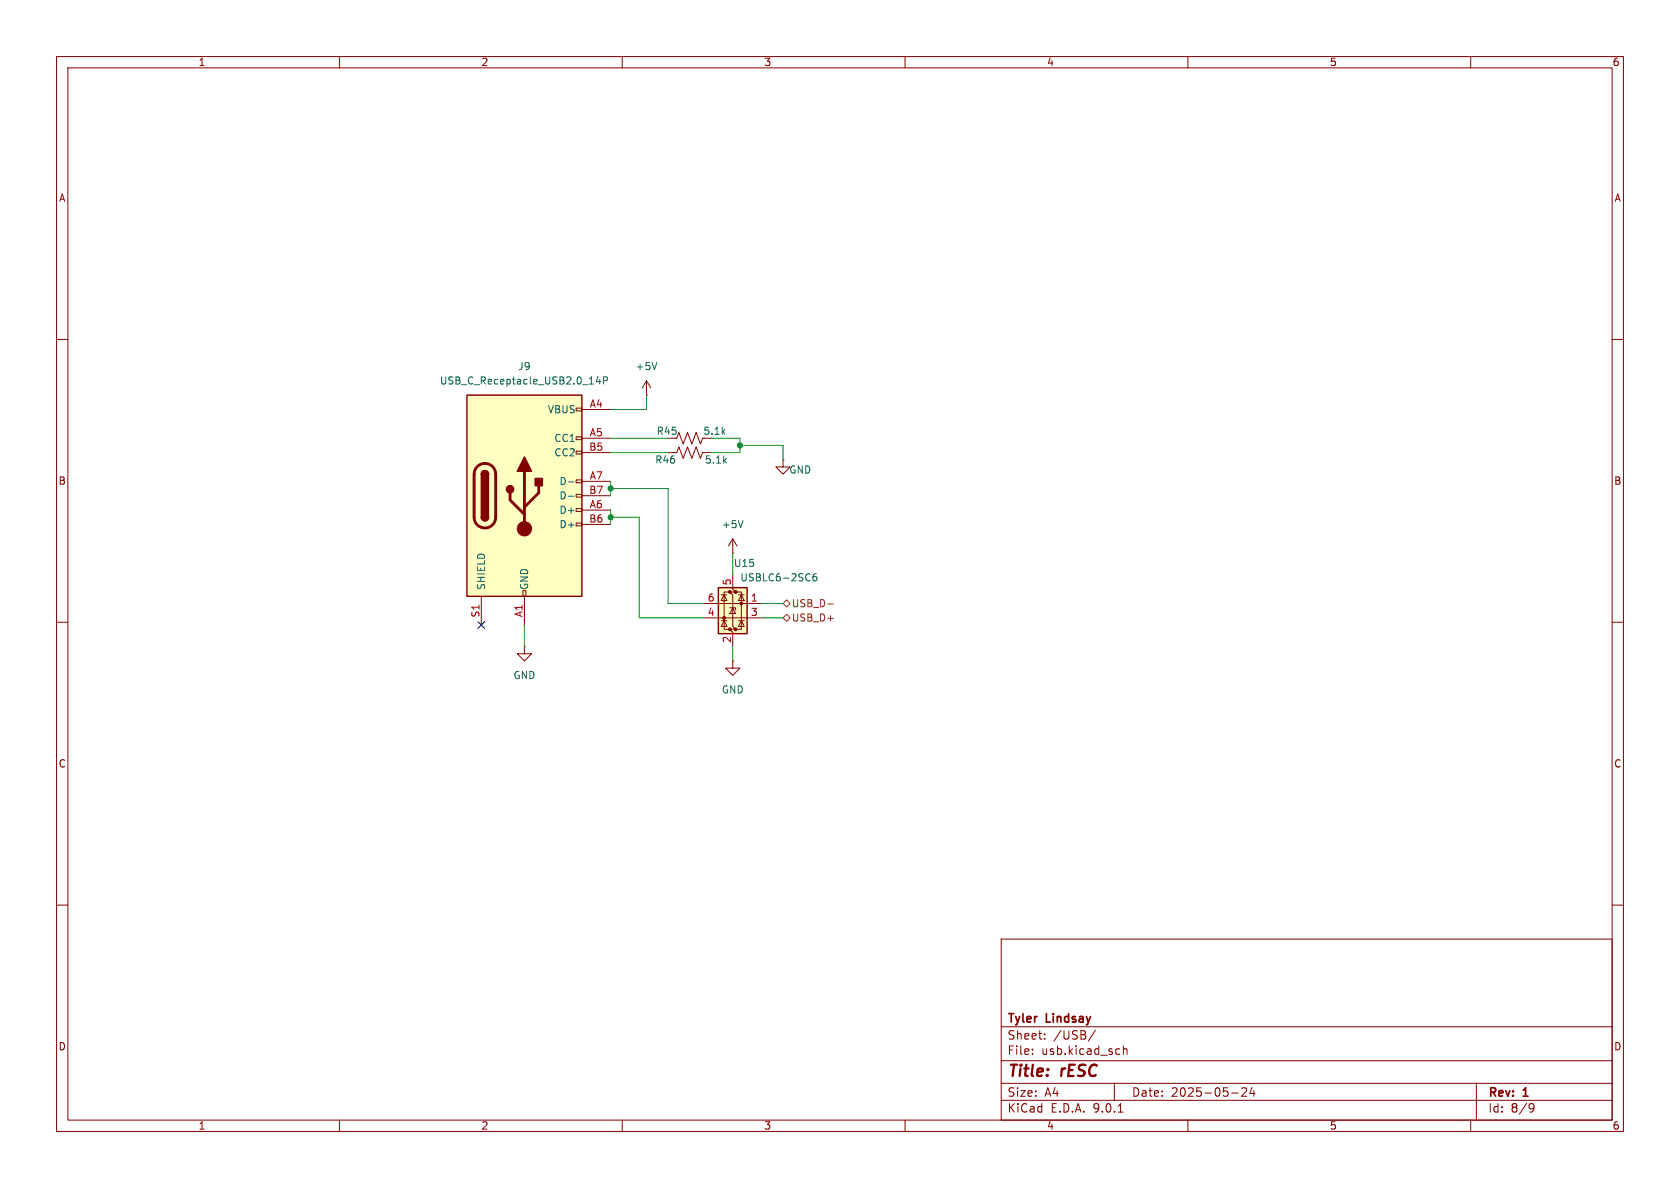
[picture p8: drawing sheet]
(kicad_sch
 (version 20250114)
 (generator "eeschema")
 (generator_version "9.0")
 (paper "A4")
 (title_block
  (title "rESC")
  (date "2025-05-24")
  (rev "1")
  (company "Tyler Lindsay"))
 (lib_symbols
  (symbol "Connector:USB_C_Receptacle_USB2.0_14P"
   (pin_names
    (offset 1.016)) (exclude_from_sim no) (in_bom yes) (on_board yes)
   (property "Reference" "J" (at 0 22.225 0) (effects (font (size 1.27 1.27))))
   (property "Value" "USB_C_Receptacle_USB2.0_14P" (at 0 19.685 0) (effects (font (size 1.27 1.27))))
   (property "Footprint" "" (at 3.81 0 0) (effects (font (size 1.27 1.27)) (hide yes)))
   (property "Datasheet" "https://www.usb.org/sites/default/files/documents/usb_type-c.zip" (at 3.81 0 0) (effects (font (size 1.27 1.27)) (hide yes)))
   (property "Description" "USB 2.0-only 14P Type-C Receptacle connector" (at 0 0 0) (effects (font (size 1.27 1.27)) (hide yes)))
   (symbol "USB_C_Receptacle_USB2.0_14P_0_0"
    (rectangle (start -0.254 -17.78) (end 0.254 -16.764) (stroke (width 0) (type default)) (fill (type none)))
    (rectangle (start 10.16 15.494) (end 9.144 14.986) (stroke (width 0) (type default)) (fill (type none)))
    (rectangle (start 10.16 10.414) (end 9.144 9.906) (stroke (width 0) (type default)) (fill (type none)))
    (rectangle (start 10.16 7.874) (end 9.144 7.366) (stroke (width 0) (type default)) (fill (type none)))
    (rectangle (start 10.16 2.794) (end 9.144 2.286) (stroke (width 0) (type default)) (fill (type none)))
    (rectangle (start 10.16 0.254) (end 9.144 -0.254) (stroke (width 0) (type default)) (fill (type none)))
    (rectangle (start 10.16 -2.286) (end 9.144 -2.794) (stroke (width 0) (type default)) (fill (type none)))
    (rectangle (start 10.16 -4.826) (end 9.144 -5.334) (stroke (width 0) (type default)) (fill (type none))))
   (symbol "USB_C_Receptacle_USB2.0_14P_0_1"
    (rectangle (start -10.16 17.78) (end 10.16 -17.78) (stroke (width 0.254) (type default)) (fill (type background)))
    (polyline (pts (xy -8.89 -3.81) (xy -8.89 3.81)) (stroke (width 0.508) (type default)) (fill (type none)))
    (rectangle (start -7.62 -3.81) (end -6.35 3.81) (stroke (width 0.254) (type default)) (fill (type outline)))
    (arc (start -7.62 3.81) (mid -6.985 4.4423) (end -6.35 3.81) (stroke (width 0.254) (type default)) (fill (type none)))
    (arc (start -7.62 3.81) (mid -6.985 4.4423) (end -6.35 3.81) (stroke (width 0.254) (type default)) (fill (type outline)))
    (arc (start -8.89 3.81) (mid -6.985 5.7067) (end -5.08 3.81) (stroke (width 0.508) (type default)) (fill (type none)))
    (arc (start -5.08 -3.81) (mid -6.985 -5.7067) (end -8.89 -3.81) (stroke (width 0.508) (type default)) (fill (type none)))
    (arc (start -6.35 -3.81) (mid -6.985 -4.4423) (end -7.62 -3.81) (stroke (width 0.254) (type default)) (fill (type none)))
    (arc (start -6.35 -3.81) (mid -6.985 -4.4423) (end -7.62 -3.81) (stroke (width 0.254) (type default)) (fill (type outline)))
    (polyline (pts (xy -5.08 3.81) (xy -5.08 -3.81)) (stroke (width 0.508) (type default)) (fill (type none)))
    (circle (center -2.54 1.143) (radius 0.635) (stroke (width 0.254) (type default)) (fill (type outline)))
    (polyline (pts (xy -1.27 4.318) (xy 0 6.858) (xy 1.27 4.318) (xy -1.27 4.318)) (stroke (width 0.254) (type default)) (fill (type outline)))
    (polyline (pts (xy 0 -2.032) (xy 2.54 0.508) (xy 2.54 1.778)) (stroke (width 0.508) (type default)) (fill (type none)))
    (polyline (pts (xy 0 -3.302) (xy -2.54 -0.762) (xy -2.54 0.508)) (stroke (width 0.508) (type default)) (fill (type none)))
    (polyline (pts (xy 0 -5.842) (xy 0 4.318)) (stroke (width 0.508) (type default)) (fill (type none)))
    (circle (center 0 -5.842) (radius 1.27) (stroke (width 0) (type default)) (fill (type outline)))
    (rectangle (start 1.905 1.778) (end 3.175 3.048) (stroke (width 0.254) (type default)) (fill (type outline))))
   (symbol "USB_C_Receptacle_USB2.0_14P_1_1"
    (pin passive line (at -7.62 -22.86 90) (length 5.08) (name "SHIELD" (effects (font (size 1.27 1.27)))) (number "S1" (effects (font (size 1.27 1.27)))))
    (pin passive line (at 0 -22.86 90) (length 5.08) (name "GND" (effects (font (size 1.27 1.27)))) (number "A1" (effects (font (size 1.27 1.27)))))
    (pin passive line (at 0 -22.86 90) (length 5.08) (hide yes) (name "GND" (effects (font (size 1.27 1.27)))) (number "A12" (effects (font (size 1.27 1.27)))))
    (pin passive line (at 0 -22.86 90) (length 5.08) (hide yes) (name "GND" (effects (font (size 1.27 1.27)))) (number "B1" (effects (font (size 1.27 1.27)))))
    (pin passive line (at 0 -22.86 90) (length 5.08) (hide yes) (name "GND" (effects (font (size 1.27 1.27)))) (number "B12" (effects (font (size 1.27 1.27)))))
    (pin passive line (at 15.24 15.24 180) (length 5.08) (name "VBUS" (effects (font (size 1.27 1.27)))) (number "A4" (effects (font (size 1.27 1.27)))))
    (pin passive line (at 15.24 15.24 180) (length 5.08) (hide yes) (name "VBUS" (effects (font (size 1.27 1.27)))) (number "A9" (effects (font (size 1.27 1.27)))))
    (pin passive line (at 15.24 15.24 180) (length 5.08) (hide yes) (name "VBUS" (effects (font (size 1.27 1.27)))) (number "B4" (effects (font (size 1.27 1.27)))))
    (pin passive line (at 15.24 15.24 180) (length 5.08) (hide yes) (name "VBUS" (effects (font (size 1.27 1.27)))) (number "B9" (effects (font (size 1.27 1.27)))))
    (pin bidirectional line (at 15.24 10.16 180) (length 5.08) (name "CC1" (effects (font (size 1.27 1.27)))) (number "A5" (effects (font (size 1.27 1.27)))))
    (pin bidirectional line (at 15.24 7.62 180) (length 5.08) (name "CC2" (effects (font (size 1.27 1.27)))) (number "B5" (effects (font (size 1.27 1.27)))))
    (pin bidirectional line (at 15.24 2.54 180) (length 5.08) (name "D-" (effects (font (size 1.27 1.27)))) (number "A7" (effects (font (size 1.27 1.27)))))
    (pin bidirectional line (at 15.24 0 180) (length 5.08) (name "D-" (effects (font (size 1.27 1.27)))) (number "B7" (effects (font (size 1.27 1.27)))))
    (pin bidirectional line (at 15.24 -2.54 180) (length 5.08) (name "D+" (effects (font (size 1.27 1.27)))) (number "A6" (effects (font (size 1.27 1.27)))))
    (pin bidirectional line (at 15.24 -5.08 180) (length 5.08) (name "D+" (effects (font (size 1.27 1.27)))) (number "B6" (effects (font (size 1.27 1.27))))))
   (embedded_fonts no))
  (symbol "Device:R_US"
   (pin_numbers (hide yes))
   (pin_names
    (offset 0)) (exclude_from_sim no) (in_bom yes) (on_board yes)
   (property "Reference" "R" (at 2.54 0 90) (effects (font (size 1.27 1.27))))
   (property "Value" "R_US" (at -2.54 0 90) (effects (font (size 1.27 1.27))))
   (property "Footprint" "" (at 1.016 -0.254 90) (effects (font (size 1.27 1.27)) (hide yes)))
   (property "Datasheet" "~" (at 0 0 0) (effects (font (size 1.27 1.27)) (hide yes)))
   (property "Description" "Resistor, US symbol" (at 0 0 0) (effects (font (size 1.27 1.27)) (hide yes)))
   (symbol "R_US_0_1"
    (polyline (pts (xy 0 2.286) (xy 0 2.54)) (stroke (width 0) (type default)) (fill (type none)))
    (polyline (pts (xy 0 2.286) (xy 1.016 1.905) (xy 0 1.524) (xy -1.016 1.143) (xy 0 0.762)) (stroke (width 0) (type default)) (fill (type none)))
    (polyline (pts (xy 0 0.762) (xy 1.016 0.381) (xy 0 0) (xy -1.016 -0.381) (xy 0 -0.762)) (stroke (width 0) (type default)) (fill (type none)))
    (polyline (pts (xy 0 -0.762) (xy 1.016 -1.143) (xy 0 -1.524) (xy -1.016 -1.905) (xy 0 -2.286)) (stroke (width 0) (type default)) (fill (type none)))
    (polyline (pts (xy 0 -2.286) (xy 0 -2.54)) (stroke (width 0) (type default)) (fill (type none))))
   (symbol "R_US_1_1"
    (pin passive line (at 0 3.81 270) (length 1.27) (name "~" (effects (font (size 1.27 1.27)))) (number "1" (effects (font (size 1.27 1.27)))))
    (pin passive line (at 0 -3.81 90) (length 1.27) (name "~" (effects (font (size 1.27 1.27)))) (number "2" (effects (font (size 1.27 1.27))))))
   (embedded_fonts no))
  (symbol "Power_Protection:USBLC6-2SC6"
   (pin_names (hide yes)) (exclude_from_sim no) (in_bom yes) (on_board yes)
   (property "Reference" "U" (at 0.635 5.715 0) (effects (font (size 1.27 1.27)) (justify left)))
   (property "Value" "USBLC6-2SC6" (at 0.635 3.81 0) (effects (font (size 1.27 1.27)) (justify left)))
   (property "Footprint" "Package_TO_SOT_SMD:SOT-23-6" (at 1.27 -6.35 0) (effects (font (size 1.27 1.27)
    (italic yes)) (justify left) (hide yes)))
   (property "Datasheet" "https://www.st.com/resource/en/datasheet/usblc6-2.pdf" (at 1.27 -8.255 0) (effects (font (size 1.27 1.27)) (justify left) (hide yes)))
   (property "Description" "Very low capacitance ESD protection diode, 2 data-line, SOT-23-6" (at 0 0 0) (effects (font (size 1.27 1.27)) (hide yes)))
   (symbol "USBLC6-2SC6_0_0"
    (circle (center -1.524 0) (radius 0.0001) (stroke (width 0.508) (type default)) (fill (type none)))
    (circle (center -0.508 2.032) (radius 0.0001) (stroke (width 0.508) (type default)) (fill (type none)))
    (circle (center -0.508 -4.572) (radius 0.0001) (stroke (width 0.508) (type default)) (fill (type none)))
    (circle (center 0.508 2.032) (radius 0.0001) (stroke (width 0.508) (type default)) (fill (type none)))
    (circle (center 0.508 -4.572) (radius 0.0001) (stroke (width 0.508) (type default)) (fill (type none)))
    (circle (center 1.524 -2.54) (radius 0.0001) (stroke (width 0.508) (type default)) (fill (type none))))
   (symbol "USBLC6-2SC6_0_1"
    (polyline (pts (xy -2.54 0) (xy 2.54 0)) (stroke (width 0) (type default)) (fill (type none)))
    (polyline (pts (xy -2.54 -2.54) (xy 2.54 -2.54)) (stroke (width 0) (type default)) (fill (type none)))
    (polyline (pts (xy -2.032 0.508) (xy -1.016 0.508) (xy -1.524 1.524) (xy -2.032 0.508)) (stroke (width 0) (type default)) (fill (type none)))
    (polyline (pts (xy -2.032 -3.048) (xy -1.016 -3.048)) (stroke (width 0) (type default)) (fill (type none)))
    (polyline (pts (xy -1.016 1.524) (xy -2.032 1.524)) (stroke (width 0) (type default)) (fill (type none)))
    (polyline (pts (xy -1.016 -4.064) (xy -2.032 -4.064) (xy -1.524 -3.048) (xy -1.016 -4.064)) (stroke (width 0) (type default)) (fill (type none)))
    (polyline (pts (xy -0.508 -1.143) (xy -0.508 -0.762) (xy 0.508 -0.762)) (stroke (width 0) (type default)) (fill (type none)))
    (polyline (pts (xy 0 2.54) (xy -0.508 2.032) (xy 0.508 2.032) (xy 0 1.524) (xy 0 -4.064) (xy -0.508 -4.572) (xy 0.508 -4.572) (xy 0 -5.08)) (stroke (width 0) (type default)) (fill (type none)))
    (polyline (pts (xy 0.508 -1.778) (xy -0.508 -1.778) (xy 0 -0.762) (xy 0.508 -1.778)) (stroke (width 0) (type default)) (fill (type none)))
    (polyline (pts (xy 1.016 1.524) (xy 2.032 1.524)) (stroke (width 0) (type default)) (fill (type none)))
    (polyline (pts (xy 1.016 -3.048) (xy 2.032 -3.048)) (stroke (width 0) (type default)) (fill (type none)))
    (polyline (pts (xy 2.032 0.508) (xy 1.016 0.508) (xy 1.524 1.524) (xy 2.032 0.508)) (stroke (width 0) (type default)) (fill (type none)))
    (polyline (pts (xy 2.032 -4.064) (xy 1.016 -4.064) (xy 1.524 -3.048) (xy 2.032 -4.064)) (stroke (width 0) (type default)) (fill (type none))))
   (symbol "USBLC6-2SC6_1_1"
    (rectangle (start -2.54 2.794) (end 2.54 -5.334) (stroke (width 0.254) (type default)) (fill (type background)))
    (polyline (pts (xy -0.508 2.032) (xy -1.524 2.032) (xy -1.524 -4.572) (xy -0.508 -4.572)) (stroke (width 0) (type default)) (fill (type none)))
    (polyline (pts (xy 0.508 -4.572) (xy 1.524 -4.572) (xy 1.524 2.032) (xy 0.508 2.032)) (stroke (width 0) (type default)) (fill (type none)))
    (pin passive line (at -5.08 0 0) (length 2.54) (name "I/O1" (effects (font (size 1.27 1.27)))) (number "1" (effects (font (size 1.27 1.27)))))
    (pin passive line (at -5.08 -2.54 0) (length 2.54) (name "I/O2" (effects (font (size 1.27 1.27)))) (number "3" (effects (font (size 1.27 1.27)))))
    (pin passive line (at 0 5.08 270) (length 2.54) (name "VBUS" (effects (font (size 1.27 1.27)))) (number "5" (effects (font (size 1.27 1.27)))))
    (pin passive line (at 0 -7.62 90) (length 2.54) (name "GND" (effects (font (size 1.27 1.27)))) (number "2" (effects (font (size 1.27 1.27)))))
    (pin passive line (at 5.08 0 180) (length 2.54) (name "I/O1" (effects (font (size 1.27 1.27)))) (number "6" (effects (font (size 1.27 1.27)))))
    (pin passive line (at 5.08 -2.54 180) (length 2.54) (name "I/O2" (effects (font (size 1.27 1.27)))) (number "4" (effects (font (size 1.27 1.27))))))
   (embedded_fonts no))
  (symbol "power:+5V"
   (power)
   (pin_numbers (hide yes))
   (pin_names
    (offset 0) (hide yes)) (exclude_from_sim no) (in_bom yes) (on_board yes)
   (property "Reference" "#PWR" (at 0 -3.81 0) (effects (font (size 1.27 1.27)) (hide yes)))
   (property "Value" "+5V" (at 0 3.556 0) (effects (font (size 1.27 1.27))))
   (property "Footprint" "" (at 0 0 0) (effects (font (size 1.27 1.27)) (hide yes)))
   (property "Datasheet" "" (at 0 0 0) (effects (font (size 1.27 1.27)) (hide yes)))
   (property "Description" "Power symbol creates a global label with name \"+5V\"" (at 0 0 0) (effects (font (size 1.27 1.27)) (hide yes)))
   (symbol "+5V_0_1"
    (polyline (pts (xy -0.762 1.27) (xy 0 2.54)) (stroke (width 0) (type default)) (fill (type none)))
    (polyline (pts (xy 0 2.54) (xy 0.762 1.27)) (stroke (width 0) (type default)) (fill (type none)))
    (polyline (pts (xy 0 0) (xy 0 2.54)) (stroke (width 0) (type default)) (fill (type none))))
   (symbol "+5V_1_1"
    (pin power_in line (at 0 0 90) (length 0) (name "~" (effects (font (size 1.27 1.27)))) (number "1" (effects (font (size 1.27 1.27))))))
   (embedded_fonts no))
  (symbol "power:GND"
   (power)
   (pin_numbers (hide yes))
   (pin_names
    (offset 0) (hide yes)) (exclude_from_sim no) (in_bom yes) (on_board yes)
   (property "Reference" "#PWR" (at 0 -6.35 0) (effects (font (size 1.27 1.27)) (hide yes)))
   (property "Value" "GND" (at 0 -3.81 0) (effects (font (size 1.27 1.27))))
   (property "Footprint" "" (at 0 0 0) (effects (font (size 1.27 1.27)) (hide yes)))
   (property "Datasheet" "" (at 0 0 0) (effects (font (size 1.27 1.27)) (hide yes)))
   (property "Description" "Power symbol creates a global label with name \"GND\" , ground" (at 0 0 0) (effects (font (size 1.27 1.27)) (hide yes)))
   (symbol "GND_0_1"
    (polyline (pts (xy 0 0) (xy 0 -1.27) (xy 1.27 -1.27) (xy 0 -2.54) (xy -1.27 -1.27) (xy 0 -1.27)) (stroke (width 0) (type default)) (fill (type none))))
   (symbol "GND_1_1"
    (pin power_in line (at 0 0 270) (length 0) (name "~" (effects (font (size 1.27 1.27)))) (number "1" (effects (font (size 1.27 1.27))))))
   (embedded_fonts no)))
 (junction
  (at 130.81 78.74)
  (diameter 0)
  (color 0 0 0 0))
 (junction
  (at 107.95 86.36)
  (diameter 0)
  (color 0 0 0 0))
 (junction
  (at 107.95 91.44)
  (diameter 0)
  (color 0 0 0 0))
 (no_connect
  (at 85.09 110.49))
 (wire
  (pts (xy 134.62 109.22) (xy 138.43 109.22))
  (stroke (width 0) (type default)))
 (wire
  (pts (xy 113.03 109.22) (xy 124.46 109.22))
  (stroke (width 0) (type default)))
 (wire
  (pts (xy 138.43 78.74) (xy 138.43 81.28))
  (stroke (width 0) (type default)))
 (wire
  (pts (xy 118.11 106.68) (xy 118.11 86.36))
  (stroke (width 0) (type default)))
 (wire
  (pts (xy 107.95 91.44) (xy 113.03 91.44))
  (stroke (width 0) (type default)))
 (wire
  (pts (xy 130.81 78.74) (xy 130.81 80.01))
  (stroke (width 0) (type default)))
 (wire
  (pts (xy 130.81 77.47) (xy 130.81 78.74))
  (stroke (width 0) (type default)))
 (wire
  (pts (xy 130.81 78.74) (xy 138.43 78.74))
  (stroke (width 0) (type default)))
 (wire
  (pts (xy 114.3 72.39) (xy 114.3 69.85))
  (stroke (width 0) (type default)))
 (wire
  (pts (xy 130.81 80.01) (xy 125.73 80.01))
  (stroke (width 0) (type default)))
 (wire
  (pts (xy 124.46 106.68) (xy 118.11 106.68))
  (stroke (width 0) (type default)))
 (wire
  (pts (xy 107.95 91.44) (xy 107.95 92.71))
  (stroke (width 0) (type default)))
 (wire
  (pts (xy 134.62 106.68) (xy 138.43 106.68))
  (stroke (width 0) (type default)))
 (wire
  (pts (xy 129.54 114.3) (xy 129.54 116.84))
  (stroke (width 0) (type default)))
 (wire
  (pts (xy 107.95 90.17) (xy 107.95 91.44))
  (stroke (width 0) (type default)))
 (wire
  (pts (xy 113.03 91.44) (xy 113.03 109.22))
  (stroke (width 0) (type default)))
 (wire
  (pts (xy 107.95 80.01) (xy 118.11 80.01))
  (stroke (width 0) (type default)))
 (wire
  (pts (xy 107.95 85.09) (xy 107.95 86.36))
  (stroke (width 0) (type default)))
 (wire
  (pts (xy 92.71 110.49) (xy 92.71 114.3))
  (stroke (width 0) (type default)))
 (wire
  (pts (xy 118.11 86.36) (xy 107.95 86.36))
  (stroke (width 0) (type default)))
 (wire
  (pts (xy 130.81 77.47) (xy 125.73 77.47))
  (stroke (width 0) (type default)))
 (wire
  (pts (xy 129.54 101.6) (xy 129.54 97.79))
  (stroke (width 0) (type default)))
 (wire
  (pts (xy 107.95 86.36) (xy 107.95 87.63))
  (stroke (width 0) (type default)))
 (wire
  (pts (xy 107.95 77.47) (xy 118.11 77.47))
  (stroke (width 0) (type default)))
 (wire
  (pts (xy 107.95 72.39) (xy 114.3 72.39))
  (stroke (width 0) (type default)))
 (hierarchical_label "USB_D+"
  (shape bidirectional)
  (at 138.43 109.22 0)
  (effects (font (size 1.27 1.27)) (justify left)))
 (hierarchical_label "USB_D-"
  (shape bidirectional)
  (at 138.43 106.68 0)
  (effects (font (size 1.27 1.27)) (justify left)))
 (symbol
  (lib_id "Device:R_US")
  (at 121.92 77.47 90)
  (unit 1)
  (exclude_from_sim no)
  (in_bom yes)
  (on_board yes)
  (dnp no)
  (property "Reference" "R45" (at 119.888 76.2 90) (effects (font (size 1.27 1.27)) (justify left)))
  (property "Value" "5.1k" (at 128.524 76.2 90) (effects (font (size 1.27 1.27)) (justify left)))
  (property "Footprint" "Resistor_SMD:R_0402_1005Metric" (at 122.174 76.454 90) (effects (font (size 1.27 1.27)) (hide yes)))
  (property "Datasheet" "~" (at 121.92 77.47 0) (effects (font (size 1.27 1.27)) (hide yes)))
  (property "Description" "Resistor, US symbol" (at 121.92 77.47 0) (effects (font (size 1.27 1.27)) (hide yes)))
  (pin "2")
  (pin "1"))
 (symbol
  (lib_id "power:GND")
  (at 92.71 114.3 0)
  (unit 1)
  (exclude_from_sim no)
  (in_bom yes)
  (on_board yes)
  (dnp no)
  (fields_autoplaced yes)
  (property "Reference" "#PWR089" (at 92.71 120.65 0) (effects (font (size 1.27 1.27)) (hide yes)))
  (property "Value" "GND" (at 92.71 119.38 0) (effects (font (size 1.27 1.27))))
  (property "Footprint" "" (at 92.71 114.3 0) (effects (font (size 1.27 1.27)) (hide yes)))
  (property "Datasheet" "" (at 92.71 114.3 0) (effects (font (size 1.27 1.27)) (hide yes)))
  (property "Description" "Power symbol creates a global label with name \"GND\" , ground" (at 92.71 114.3 0) (effects (font (size 1.27 1.27)) (hide yes)))
  (pin "1"))
 (symbol
  (lib_id "Power_Protection:USBLC6-2SC6")
  (at 129.54 106.68 0)
  (mirror y)
  (unit 1)
  (exclude_from_sim no)
  (in_bom yes)
  (on_board yes)
  (dnp no)
  (property "Reference" "U15" (at 133.604 99.568 0) (effects (font (size 1.27 1.27)) (justify left)))
  (property "Value" "USBLC6-2SC6" (at 144.78 102.108 0) (effects (font (size 1.27 1.27)) (justify left)))
  (property "Footprint" "Package_TO_SOT_SMD:SOT-23-6" (at 128.27 113.03 0) (effects (font (size 1.27 1.27)
    (italic yes)) (justify left) (hide yes)))
  (property "Datasheet" "https://www.st.com/resource/en/datasheet/usblc6-2.pdf" (at 128.27 114.935 0) (effects (font (size 1.27 1.27)) (justify left) (hide yes)))
  (property "Description" "Very low capacitance ESD protection diode, 2 data-line, SOT-23-6" (at 129.54 106.68 0) (effects (font (size 1.27 1.27)) (hide yes)))
  (pin "5")
  (pin "6")
  (pin "2")
  (pin "4")
  (pin "1")
  (pin "3"))
 (symbol
  (lib_id "power:GND")
  (at 129.54 116.84 0)
  (unit 1)
  (exclude_from_sim no)
  (in_bom yes)
  (on_board yes)
  (dnp no)
  (fields_autoplaced yes)
  (property "Reference" "#PWR090" (at 129.54 123.19 0) (effects (font (size 1.27 1.27)) (hide yes)))
  (property "Value" "GND" (at 129.54 121.92 0) (effects (font (size 1.27 1.27))))
  (property "Footprint" "" (at 129.54 116.84 0) (effects (font (size 1.27 1.27)) (hide yes)))
  (property "Datasheet" "" (at 129.54 116.84 0) (effects (font (size 1.27 1.27)) (hide yes)))
  (property "Description" "Power symbol creates a global label with name \"GND\" , ground" (at 129.54 116.84 0) (effects (font (size 1.27 1.27)) (hide yes)))
  (pin "1"))
 (symbol
  (lib_id "power:+5V")
  (at 129.54 97.79 0)
  (unit 1)
  (exclude_from_sim no)
  (in_bom yes)
  (on_board yes)
  (dnp no)
  (fields_autoplaced yes)
  (property "Reference" "#PWR026" (at 129.54 101.6 0) (effects (font (size 1.27 1.27)) (hide yes)))
  (property "Value" "+5V" (at 129.54 92.71 0) (effects (font (size 1.27 1.27))))
  (property "Footprint" "" (at 129.54 97.79 0) (effects (font (size 1.27 1.27)) (hide yes)))
  (property "Datasheet" "" (at 129.54 97.79 0) (effects (font (size 1.27 1.27)) (hide yes)))
  (property "Description" "Power symbol creates a global label with name \"+5V\"" (at 129.54 97.79 0) (effects (font (size 1.27 1.27)) (hide yes)))
  (pin "1"))
 (symbol
  (lib_id "power:+5V")
  (at 114.3 69.85 0)
  (unit 1)
  (exclude_from_sim no)
  (in_bom yes)
  (on_board yes)
  (dnp no)
  (fields_autoplaced yes)
  (property "Reference" "#PWR086" (at 114.3 73.66 0) (effects (font (size 1.27 1.27)) (hide yes)))
  (property "Value" "+5V" (at 114.3 64.77 0) (effects (font (size 1.27 1.27))))
  (property "Footprint" "" (at 114.3 69.85 0) (effects (font (size 1.27 1.27)) (hide yes)))
  (property "Datasheet" "" (at 114.3 69.85 0) (effects (font (size 1.27 1.27)) (hide yes)))
  (property "Description" "Power symbol creates a global label with name \"+5V\"" (at 114.3 69.85 0) (effects (font (size 1.27 1.27)) (hide yes)))
  (pin "1"))
 (symbol
  (lib_id "Device:R_US")
  (at 121.92 80.01 90)
  (unit 1)
  (exclude_from_sim no)
  (in_bom yes)
  (on_board yes)
  (dnp no)
  (property "Reference" "R46" (at 119.634 81.28 90) (effects (font (size 1.27 1.27)) (justify left)))
  (property "Value" "5.1k" (at 128.778 81.28 90) (effects (font (size 1.27 1.27)) (justify left)))
  (property "Footprint" "Resistor_SMD:R_0402_1005Metric" (at 122.174 78.994 90) (effects (font (size 1.27 1.27)) (hide yes)))
  (property "Datasheet" "~" (at 121.92 80.01 0) (effects (font (size 1.27 1.27)) (hide yes)))
  (property "Description" "Resistor, US symbol" (at 121.92 80.01 0) (effects (font (size 1.27 1.27)) (hide yes)))
  (pin "2")
  (pin "1"))
 (symbol
  (lib_id "Connector:USB_C_Receptacle_USB2.0_14P")
  (at 92.71 87.63 0)
  (unit 1)
  (exclude_from_sim no)
  (in_bom yes)
  (on_board yes)
  (dnp no)
  (fields_autoplaced yes)
  (property "Reference" "J9" (at 92.71 64.77 0) (effects (font (size 1.27 1.27))))
  (property "Value" "USB_C_Receptacle_USB2.0_14P" (at 92.71 67.31 0) (effects (font (size 1.27 1.27))))
  (property "Footprint" "Connector_USB:USB_C_Receptacle_G-Switch_GT-USB-7010ASV" (at 96.52 87.63 0) (effects (font (size 1.27 1.27)) (hide yes)))
  (property "Datasheet" "https://www.usb.org/sites/default/files/documents/usb_type-c.zip" (at 96.52 87.63 0) (effects (font (size 1.27 1.27)) (hide yes)))
  (property "Description" "USB 2.0-only 14P Type-C Receptacle connector" (at 92.71 87.63 0) (effects (font (size 1.27 1.27)) (hide yes)))
  (pin "A5")
  (pin "B1")
  (pin "B4")
  (pin "A6")
  (pin "B7")
  (pin "B5")
  (pin "S1")
  (pin "B12")
  (pin "A9")
  (pin "A12")
  (pin "B9")
  (pin "A1")
  (pin "A4")
  (pin "A7")
  (pin "B6"))
 (symbol
  (lib_id "power:GND")
  (at 138.43 81.28 0)
  (unit 1)
  (exclude_from_sim no)
  (in_bom yes)
  (on_board yes)
  (dnp no)
  (property "Reference" "#PWR087" (at 138.43 87.63 0) (effects (font (size 1.27 1.27)) (hide yes)))
  (property "Value" "GND" (at 141.478 83.058 0) (effects (font (size 1.27 1.27))))
  (property "Footprint" "" (at 138.43 81.28 0) (effects (font (size 1.27 1.27)) (hide yes)))
  (property "Datasheet" "" (at 138.43 81.28 0) (effects (font (size 1.27 1.27)) (hide yes)))
  (property "Description" "Power symbol creates a global label with name \"GND\" , ground" (at 138.43 81.28 0) (effects (font (size 1.27 1.27)) (hide yes)))
  (pin "1")))
